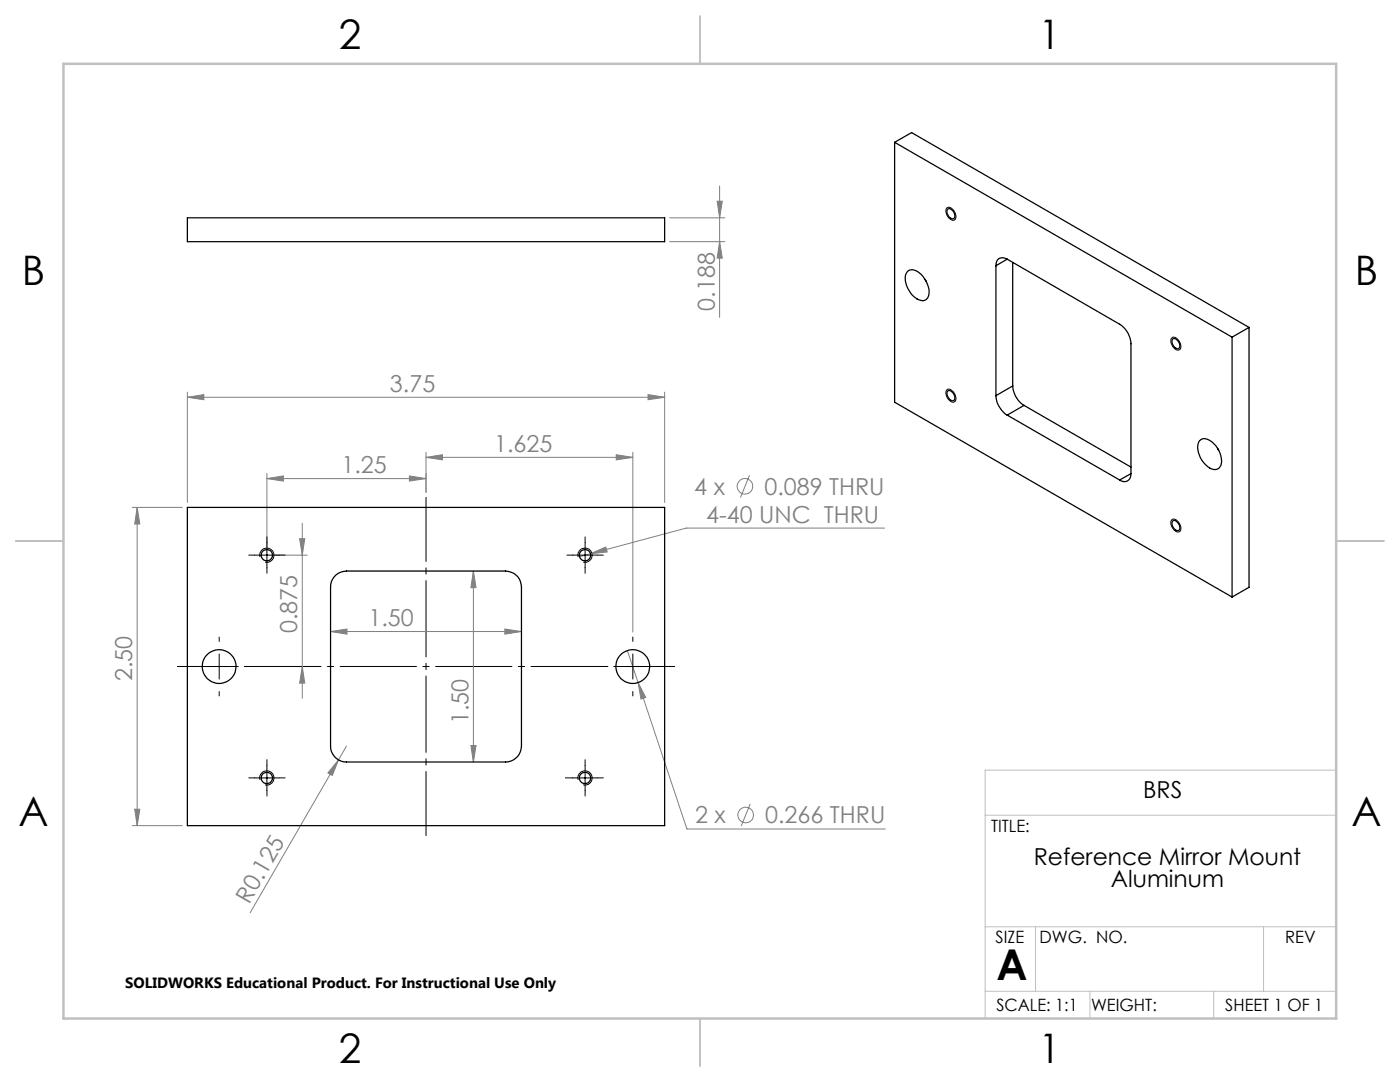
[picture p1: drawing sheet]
<svg xmlns="http://www.w3.org/2000/svg" width="279mm" height="216mm" viewBox="0 0 279 216" stroke-linecap="round" stroke-linejoin="round" font-family="sans-serif">
<g fill="none" stroke="#808080" stroke-width=".2">
<path d="M143.6 37.1v26.2M133.6 43.5h11M133.6 48.2h11M143.1 40.1h1l-.5 3.4zM143.6 48.2l.5 3.3h-1zM37.4 79.3l3.3-.6v1.1zM37.4 78.2v22.1M37.4 79.3h95.2M129.3 78.7l3.3 .6-3.3 .5zM132.6 78.2v22.1M53.3 95.5l3.3-.5v1zM53.3 94.5v15.3"/>
<path d="M53.3 95.5h31.7M81.7 95l3.3 .5-3.3 .5zM85 91.3l3.3-.6v1.1zM85 90.2v8M85 91.3h41.3M123 90.7l3.3 .6-3.3 .5zM126.3 90.2v35.9M149.6 94.8l-1.8 4.5M26.4 101.2h10M27.4 101.2l.5 3.4h-1zM27.4 101.2v63.5M54.3 110.8h7"/>
<path d="M59.8 107.5h1l-.5 3.3zM60.3 104.4v34.9M94.5 113.9l.5 3.4h-1zM94.5 113.9v38.1M117.9 110.5l3-1.4 .3 1zM117.9 110.5l-2.2 .6M176.5 105.4h-39.6l-19 5.1M60.3 133l.5 3.3h-1zM66 126l3.3-.5v1zM66 126h38.1M100.8 125.5l3.3 .5-3.3 .5zM125.2 129.8l2.2 6.4"/>
<path d="M127.4 136.2l1.5 3-1 .3zM127.4 136.2l9.7 29.2h39.6M67.6 151.6l-1.3 3.1-.9-.5zM67.6 151.6l-17.7 30.5M69.1 148.9l-1.5 2.7M94 148.8h1l-.5 3.2zM26.4 164.7h10M26.9 161.5h1l-.5 3.2zM149.7 160.4l-1.8 4.5"/>
<circle cx="148.7" cy="97" r="1.55"/>
<circle cx="148.8" cy="162.6" r="1.55"/>
</g>
<g fill="none" stroke="#000" stroke-width=".2">
<path d="M188.9 41.5a1.02 1.02 0 0 1 1.5 .7l.3 .6a.75 .75 0 0 1-.2 1.1 .75 .75 0 0 1-1.1-.4l-.4-.5-.2-.8zM188.9 77.8a1.02 1.02 0 0 1 1.5 .7l.3 .6a.75 .75 0 0 1-.2 1.1 .75 .75 0 0 1-1.1-.4l-.3-.4-.3-.9zM233.8 67.5a.9 .9 0 0 1 1.4 .4l.1 .2a1.09 1.09 0 0 1-.2 1.8 1.87 1.87 0 0 1-1.3-2.4zM50.8 110.8h4.9M51.9 111.2a1.41 1.41 0 0 1 1.2-1.8 1.41 1.41 0 0 1 1.6 1.5 1.41 1.41 0 0 1-1.8 1.2M53.3 108.3v5M114.3 110.8h4.9M115.4 111.2a1.41 1.41 0 0 1 1.2-1.8 1.41 1.41 0 0 1 1.6 1.5 1.41 1.41 0 0 1-1.8 1.2M116.8 108.3v5M233.9 103.7a1.29 1.29 0 0 1 1.6 1.1l.2 .4a.71 .71 0 0 1-.3 .9 .71 .71 0 0 1-1-.2 1.74 1.74 0 0 1-.5-2.2zM41.2 133h5M43.7 130.5v5"/>
<path d="M123.8 133h5M126.3 130.5v5M50.8 155.2h4.9M51.9 155.6a1.41 1.41 0 0 1 1.2-1.8 1.41 1.41 0 0 1 1.6 1.6 1.41 1.41 0 0 1-1.8 1.2M53.3 152.7v5M114.3 155.2h4.9M115.4 155.6a1.41 1.41 0 0 1 1.2-1.8 1.41 1.41 0 0 1 1.6 1.6 1.41 1.41 0 0 1-1.8 1.2M116.8 152.7v5"/>
</g>
<path d="M35.4 133h99.2" fill="none" stroke="#000" stroke-width=".2" stroke-dasharray="15.2 1.3 1.3 1.3" stroke-dashoffset="5.6"/>
<path d="M85 166.7v-67.5" fill="none" stroke="#000" stroke-width=".2" stroke-dasharray="15.2 1.3 1.3 1.3" stroke-dashoffset="2.4"/>
<path d="M266.7 153.7h-70.1v49.5M196.6 162.7h70.1M196.6 197.8h70.1M196.6 184.9h70.1M206.7 184.9v12.9M217.5 197.8v5.4M242.2 197.8v5.4M252.2 184.9v12.9" fill="none" stroke="#c0c0c0" stroke-width=".2"/>
<path d="M139.7 3.2v9.5M3.1 107.9h9.6M266.7 107.9h9.5M139.7 203.2v9.6" fill="none" stroke="#c0c0c0" stroke-width=".25"/>
<path d="M12.7 12.7h254v190.5h-254z" fill="none" stroke="#c0c0c0" stroke-width=".5"/>
<g fill="none" stroke="#000" stroke-width=".2" stroke-dasharray="15.2 1.3 1.3 1.3">
<path d="M50.8 110.8h-1.2M53.3 108.3v-1.2M53.3 113.3v1.1M55.8 110.8h1.1M114.3 110.8h-1.2M116.8 108.3v-1.2M116.8 113.3v1.1M119.3 110.8h1.1M38.7 133h-.8M43.7 128v-.9M43.7 138v.9M48.7 133h.9"/>
<path d="M121.3 133h-.9M126.3 128v-.9M126.3 138v.9M131.3 133h.9M50.8 155.2h-1.2M53.3 152.7v-1.1M53.3 157.7v1.1M55.8 155.2h1.1M114.3 155.2h-1.5M116.8 152.7v-1.1M116.8 157.7v1.1M119.3 155.2h1.1"/>
</g>
<g fill="#808080">
<path d="M67.6 151.6l-1.3 3.1-.9-.5z"/>
<path d="M129.3 78.7l3.3 .6-3.3 .5zM37.4 79.3l3.3-.6v1.1zM123 90.7l3.3 .6-3.3 .5zM85 91.3l3.3-.6v1.1z"/>
<path d="M53.3 95.5l3.3-.5v1zM81.7 95l3.3 .5-3.3 .5zM127.4 136.2l.5 3.3 1-.3zM117.9 110.5l3.3-.4-.3-1zM66 126l3.3-.5v1zM100.8 125.5l3.3 .5-3.3 .5z"/>
<path d="M27.4 101.2l.5 3.4h-1zM26.9 161.5h1l-.5 3.2zM94.5 113.9l.5 3.4h-1zM94 148.8h1l-.5 3.2zM59.8 107.5h1l-.5 3.3zM60.3 133l.5 3.3h-1zM143.1 40.1h1l-.5 3.4zM143.6 48.2l.5 3.3h-1z"/>
</g>
<g fill="none" stroke="#000" stroke-width=".25">
<path d="M178.5 28.4v51.9l67.4 38.8M178.5 28.4l67.4 38.9M178.5 28.4l3.4-1.9 67.4 38.8M37.4 43.5h95.2v4.7h-95.2zM181 54.3a1.74 1.74 0 0 1 2.6 .2 4.5 4.5 0 0 1 1.5 4.9 1.59 1.59 0 0 1-2.4 0 4.6 4.6 0 0 1-1.8-4.9zM184.6 55.8l.2 .3M189.1 41.7a1.19 1.19 0 0 1 1.5 1.3 .55 .55 0 0 1-.4 .7 .55 .55 0 0 1-.7-.3l-.5-1zM198.8 53v26M201 51.7l22.4 13a4.9 4.9 0 0 1 2.3 3.9v25.9M201 51.7a1.39 1.39 0 0 0-1.6-.1 1.39 1.39 0 0 0-.6 1.4M201 51.7l-2.2 1.3M202.1 52.4v24.6"/>
<path d="M189.1 78a1.19 1.19 0 0 1 1.5 1.3 .6 .6 0 0 1-.6 .7 .6 .6 0 0 1-.6-.5l-.4-.8zM198.8 79a4.9 4.9 0 0 0 2.2 3.8M202.1 77a4.9 4.9 0 0 0 2.3 3.9M202.1 77l-3.3 2M234 67.7a1.19 1.19 0 0 1 1.5 1.3l-.1 .2a.52 .52 0 0 1-.4 .4 .52 .52 0 0 1-.5-.3l-.5-.7-.1-.5zM245.9 67.3v51.8M249.3 65.3v51.9l-3.4 1.9M249.3 65.3l-3.4 2M201 82.8l22.4 13M204.4 80.9l-3.4 1.9M204.4 80.9l21.3 12.3M225.7 94.5a1.37 1.37 0 0 1-.7 1.4 1.37 1.37 0 0 1-1.6-.1"/>
<path d="M225.7 94.5l-2.3 1.3M239.4 87.9a1.74 1.74 0 0 1 2.5 .3 4.9 4.9 0 0 1 1.8 4.7 1.52 1.52 0 0 1-2.6 .2 4.8 4.8 0 0 1-1.9-4.9zM243 89.5l.2 .3M37.4 101.2h95.2v63.5h-95.2zM67.1 114.7a3.5 3.5 0 0 1 2-.8h31.8a3.2 3.2 0 0 1 3.2 3.2v31.8a3.2 3.2 0 0 1-3.2 3.1h-31.8a3.2 3.2 0 0 1-3.1-3.1v-31.8a3 3 0 0 1 1.1-2.4zM234 104a.79 .79 0 0 1 1.2 .5l.2 .5a.57 .57 0 0 1-.1 .8 .57 .57 0 0 1-.8-.2l-.5-.7-.1-.5z"/>
<circle cx="53.3" cy="110.8" r="1.13"/>
<circle cx="116.8" cy="110.8" r="1.13"/>
<circle cx="43.7" cy="133" r="3.4"/>
<circle cx="126.3" cy="133" r="3.4"/>
<circle cx="53.3" cy="155.2" r="1.13"/>
<circle cx="116.8" cy="155.2" r="1.13"/>
</g>
<text font-size="8.5" x="198.9" y="195.5">A</text>
<g font-size="8.1">
<text x="67.6" y="9.7">2</text>
<text x="207.3" y="9.7">1</text>
<text x="4.4" y="57">B</text>
<text x="270.4" y="57">B</text>
<text x="3.7" y="164.9">A</text>
<text x="269.7" y="164.9">A</text>
<text x="67.6" y="212.2">2</text>
<text x="207.3" y="212.2">1</text>
</g>
<g font-size="4.7" fill="#808080">
<text x="142.6" y="62" transform="rotate(-90 142.6 62)">0.188</text>
<text x="77.8" y="78.2">3.75</text>
<text x="68.1" y="94.5">1.25</text>
<text x="98.6" y="90.2">1.625</text>
<text x="138.6" y="98.7">4 x</text>
<text x="152.6" y="98.7">0.089 THRU</text>
<text x="140.9" y="104.3">4-40 UNC THRU</text>
<text x="73.5" y="125">1.50</text>
<text x="59.3" y="126.4" transform="rotate(-90 59.3 126.4)">0.875</text>
<text x="26.4" y="136" transform="rotate(-90 26.4 136)">2.50</text>
<text x="93.5" y="144.5" transform="rotate(-90 93.5 144.5)">1.50</text>
<text x="138.7" y="164.3">2 x</text>
<text x="152.7" y="164.3">0.266 THRU</text>
<text x="49.7" y="180.5" transform="rotate(-60 49.7 180.5)">R0.125</text>
</g>
<g font-size="4.7">
<text x="228.1" y="159.2">BRS</text>
<text x="206.3" y="172.5">Reference Mirror Mount</text>
<text x="221.7" y="177.1">Aluminum</text>
</g>
<g font-size="3.4">
<text x="197.8" y="166">TITLE:</text>
<text x="198.7" y="188.1">SIZE</text>
<text x="207.5" y="188.1">DWG. NO.</text>
<text x="256.5" y="188.2">REV</text>
<text x="198.8" y="201.7">SCALE: 1:1</text>
<text x="217.7" y="201.8">WEIGHT:</text>
<text x="244.5" y="201.7">SHEET 1 OF 1</text>
</g>
<text font-size="3" x="25" y="197.2">SOLIDWORKS Educational Product. For Instructional Use Only</text>
</svg>
